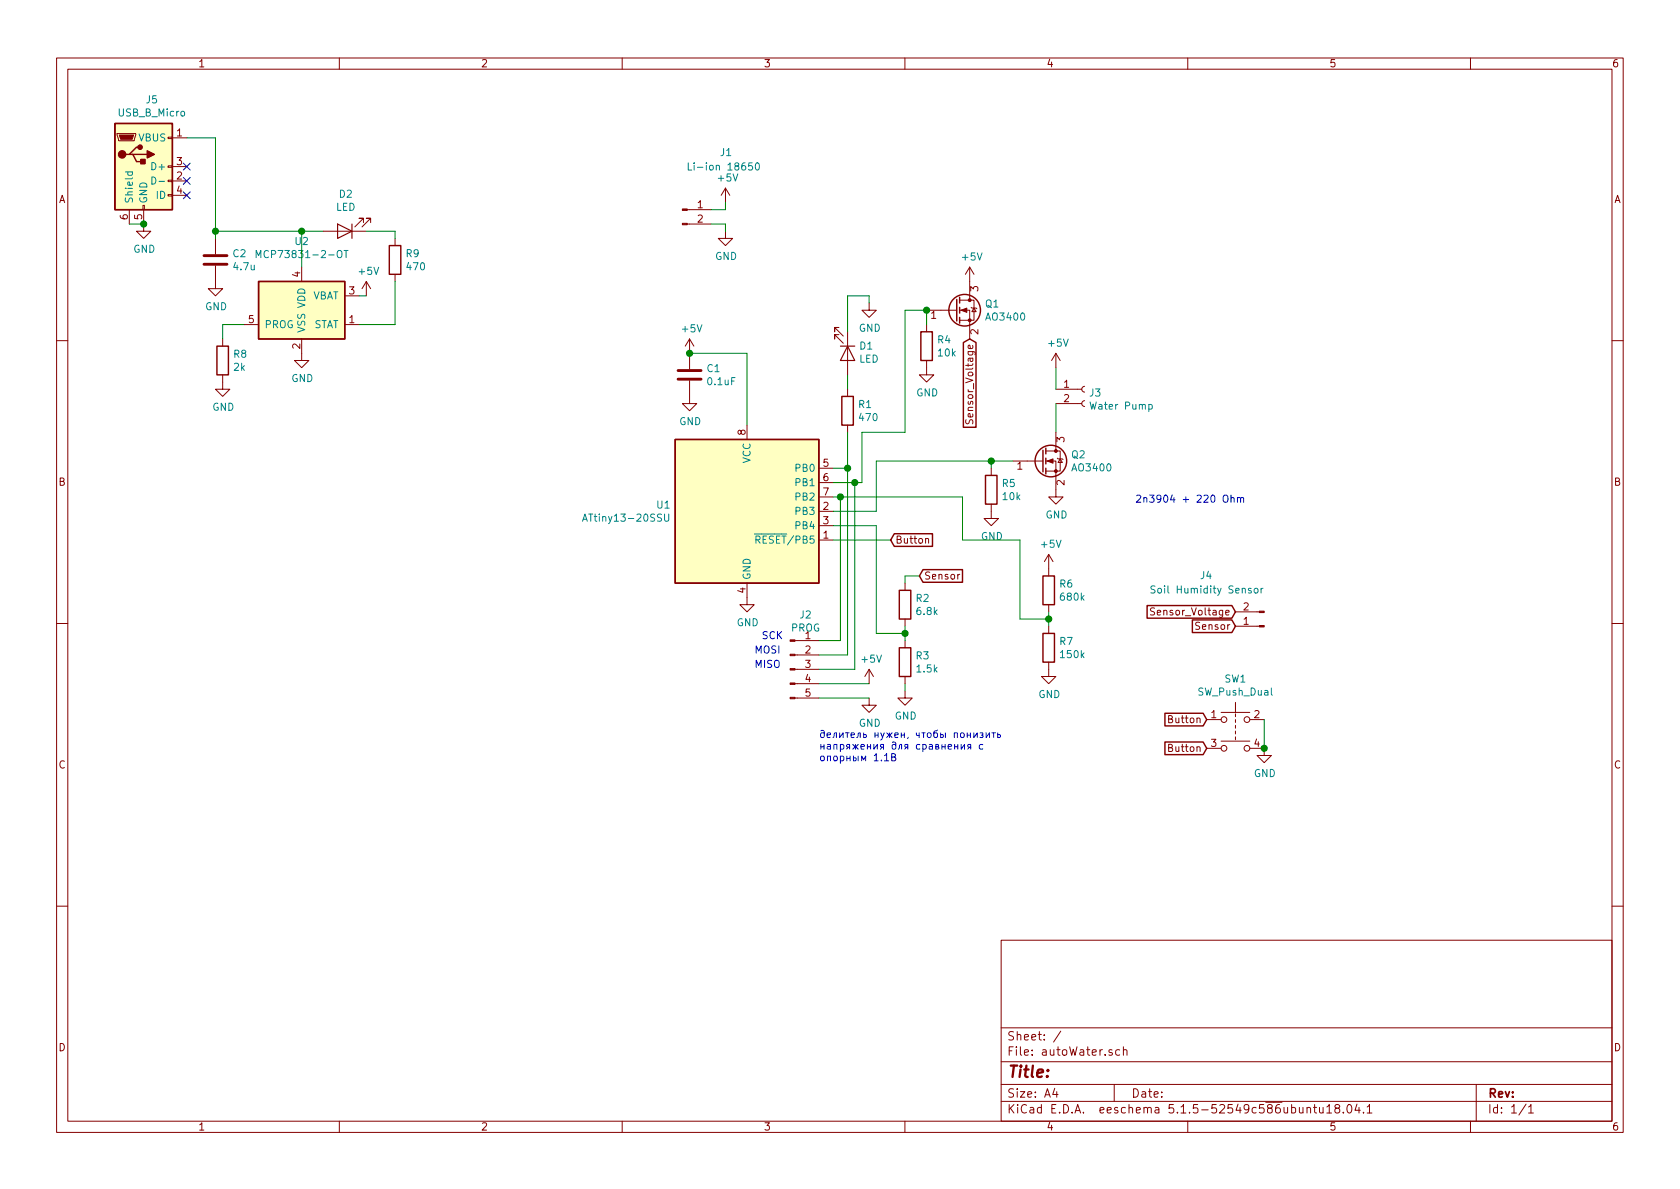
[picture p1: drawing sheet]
EESchema Schematic File Version 4
EELAYER 30 0
EELAYER END
$Descr A4 11693 8268
encoding utf-8
Sheet 1 1
Title ""
Date ""
Rev ""
Comp ""
Comment1 ""
Comment2 ""
Comment3 ""
Comment4 ""
$EndDescr
$Comp
L MCU_Microchip_ATtiny:ATtiny13-20SSU U1
U 1 1
P 5200 3550
F 0 "U1" H 4671 3596 50  0000 R CNN
F 1 "ATtiny13-20SSU" H 4671 3505 50  0000 R CNN
F 2 "Package_SO:SOIC-8_3.9x4.9mm_P1.27mm" H 5200 3550 50  0001 C CIN
F 3 "http://ww1.microchip.com/downloads/en/DeviceDoc/doc2535.pdf" H 5200 3550 50  0001 C CNN
	1    5200 3550
	1    0    0    -1  
$EndComp
$Comp
L power:GND #PWR0101
U 1 1
P 5200 4150
F 0 "#PWR0101" H 5200 3900 50  0001 C CNN
F 1 "GND" H 5205 3977 50  0000 C CNN
F 2 "" H 5200 4150 50  0001 C CNN
F 3 "" H 5200 4150 50  0001 C CNN
	1    5200 4150
	1    0    0    -1  
$EndComp
Wire Wire Line
	6100 3200 6100 3550
Wire Wire Line
	6100 3550 5800 3550
Text GLabel 6400 4000 2    50   Input ~ 0
Sensor
$Comp
L Connector:Conn_01x02_Female J3
U 1 1
P 7550 2700
F 0 "J3" H 7578 2676 50  0000 L CNN
F 1 "Water Pump" H 7578 2585 50  0000 L CNN
F 2 "Connector_PinHeader_2.54mm:PinHeader_1x02_P2.54mm_Vertical" H 7550 2700 50  0001 C CNN
F 3 "~" H 7550 2700 50  0001 C CNN
	1    7550 2700
	1    0    0    -1  
$EndComp
Wire Wire Line
	7350 3000 7350 2800
$Comp
L power:+5V #PWR0102
U 1 1
P 7350 2550
F 0 "#PWR0102" H 7350 2400 50  0001 C CNN
F 1 "+5V" H 7365 2723 50  0000 C CNN
F 2 "" H 7350 2550 50  0001 C CNN
F 3 "" H 7350 2550 50  0001 C CNN
	1    7350 2550
	1    0    0    -1  
$EndComp
Wire Wire Line
	7350 2700 7350 2550
Text GLabel 8600 4350 0    50   Input ~ 0
Sensor
$Comp
L power:GND #PWR0103
U 1 1
P 7350 3400
F 0 "#PWR0103" H 7350 3150 50  0001 C CNN
F 1 "GND" H 7355 3227 50  0000 C CNN
F 2 "" H 7350 3400 50  0001 C CNN
F 3 "" H 7350 3400 50  0001 C CNN
	1    7350 3400
	1    0    0    -1  
$EndComp
$Comp
L Device:R R1
U 1 1
P 5900 2850
F 0 "R1" H 5970 2896 50  0000 L CNN
F 1 "470" H 5970 2805 50  0000 L CNN
F 2 "Resistor_SMD:R_0805_2012Metric_Pad1.15x1.40mm_HandSolder" V 5830 2850 50  0001 C CNN
F 3 "~" H 5900 2850 50  0001 C CNN
	1    5900 2850
	1    0    0    -1  
$EndComp
Wire Wire Line
	5800 3250 5900 3250
Wire Wire Line
	5900 3250 5900 3000
$Comp
L Device:LED D1
U 1 1
P 5900 2450
F 0 "D1" V 5847 2528 50  0000 L CNN
F 1 "LED" V 5938 2528 50  0000 L CNN
F 2 "LED_SMD:LED_0805_2012Metric_Pad1.15x1.40mm_HandSolder" H 5900 2450 50  0001 C CNN
F 3 "~" H 5900 2450 50  0001 C CNN
	1    5900 2450
	0    1    1    0   
$EndComp
Wire Wire Line
	5900 2700 5900 2600
$Comp
L power:GND #PWR0104
U 1 1
P 6050 2100
F 0 "#PWR0104" H 6050 1850 50  0001 C CNN
F 1 "GND" H 6055 1927 50  0000 C CNN
F 2 "" H 6050 2100 50  0001 C CNN
F 3 "" H 6050 2100 50  0001 C CNN
	1    6050 2100
	1    0    0    -1  
$EndComp
Wire Wire Line
	5900 2300 5900 2050
Wire Wire Line
	5900 2050 6050 2050
Wire Wire Line
	6050 2050 6050 2100
$Comp
L power:+5V #PWR0105
U 1 1
P 4800 2450
F 0 "#PWR0105" H 4800 2300 50  0001 C CNN
F 1 "+5V" H 4815 2623 50  0000 C CNN
F 2 "" H 4800 2450 50  0001 C CNN
F 3 "" H 4800 2450 50  0001 C CNN
	1    4800 2450
	1    0    0    -1  
$EndComp
$Comp
L Device:R R6
U 1 1
P 7300 4100
F 0 "R6" H 7370 4146 50  0000 L CNN
F 1 "680k" H 7370 4055 50  0000 L CNN
F 2 "Resistor_SMD:R_0805_2012Metric_Pad1.15x1.40mm_HandSolder" V 7230 4100 50  0001 C CNN
F 3 "~" H 7300 4100 50  0001 C CNN
	1    7300 4100
	1    0    0    -1  
$EndComp
$Comp
L Device:R R7
U 1 1
P 7300 4500
F 0 "R7" H 7370 4546 50  0000 L CNN
F 1 "150k" H 7370 4455 50  0000 L CNN
F 2 "Resistor_SMD:R_0805_2012Metric_Pad1.15x1.40mm_HandSolder" V 7230 4500 50  0001 C CNN
F 3 "~" H 7300 4500 50  0001 C CNN
	1    7300 4500
	1    0    0    -1  
$EndComp
Wire Wire Line
	7300 4350 7300 4300
Wire Wire Line
	7300 4300 7100 4300
Wire Wire Line
	7100 4300 7100 3750
Connection ~ 7300 4300
Wire Wire Line
	7300 4300 7300 4250
$Comp
L power:GND #PWR0106
U 1 1
P 7300 4650
F 0 "#PWR0106" H 7300 4400 50  0001 C CNN
F 1 "GND" H 7305 4477 50  0000 C CNN
F 2 "" H 7300 4650 50  0001 C CNN
F 3 "" H 7300 4650 50  0001 C CNN
	1    7300 4650
	1    0    0    -1  
$EndComp
$Comp
L power:+5V #PWR0107
U 1 1
P 7300 3950
F 0 "#PWR0107" H 7300 3800 50  0001 C CNN
F 1 "+5V" H 7315 4123 50  0000 C CNN
F 2 "" H 7300 3950 50  0001 C CNN
F 3 "" H 7300 3950 50  0001 C CNN
	1    7300 3950
	1    0    0    -1  
$EndComp
Wire Wire Line
	7100 3750 6700 3750
Wire Wire Line
	6700 3750 6700 3450
Wire Wire Line
	6700 3450 5850 3450
$Comp
L Device:R R2
U 1 1
P 6300 4200
F 0 "R2" H 6370 4246 50  0000 L CNN
F 1 "6.8k" H 6370 4155 50  0000 L CNN
F 2 "Resistor_THT:R_Axial_DIN0411_L9.9mm_D3.6mm_P15.24mm_Horizontal" V 6230 4200 50  0001 C CNN
F 3 "~" H 6300 4200 50  0001 C CNN
	1    6300 4200
	1    0    0    -1  
$EndComp
$Comp
L power:GND #PWR0108
U 1 1
P 6300 4800
F 0 "#PWR0108" H 6300 4550 50  0001 C CNN
F 1 "GND" H 6305 4627 50  0000 C CNN
F 2 "" H 6300 4800 50  0001 C CNN
F 3 "" H 6300 4800 50  0001 C CNN
	1    6300 4800
	1    0    0    -1  
$EndComp
$Comp
L Connector:Conn_01x02_Male J4
U 1 1
P 8800 4350
F 0 "J4" H 9250 4000 50  0000 R CNN
F 1 "Soil Humidity Sensor" H 9600 4100 50  0000 R CNN
F 2 "Connector_PinHeader_2.54mm:PinHeader_1x02_P2.54mm_Vertical" H 8800 4350 50  0001 C CNN
F 3 "~" H 8800 4350 50  0001 C CNN
	1    8800 4350
	-1   0    0    1   
$EndComp
Text GLabel 8600 4250 0    50   Input ~ 0
Sensor_Voltage
$Comp
L Device:Q_NMOS_GSD Q1
U 1 1
P 6650 2150
F 0 "Q1" H 6854 2196 50  0000 L CNN
F 1 "AO3400" H 6854 2105 50  0000 L CNN
F 2 "Package_TO_SOT_SMD:SOT-23" H 6850 2250 50  0001 C CNN
F 3 "~" H 6650 2150 50  0001 C CNN
	1    6650 2150
	1    0    0    -1  
$EndComp
Wire Wire Line
	5800 3350 5950 3350
Wire Wire Line
	6000 3350 6000 3000
Wire Wire Line
	6000 3000 6300 3000
Wire Wire Line
	6300 3000 6300 2150
Wire Wire Line
	6300 2150 6450 2150
$Comp
L Device:R R4
U 1 1
P 6450 2400
F 0 "R4" H 6520 2446 50  0000 L CNN
F 1 "10k" H 6520 2355 50  0000 L CNN
F 2 "Resistor_SMD:R_0805_2012Metric_Pad1.15x1.40mm_HandSolder" V 6380 2400 50  0001 C CNN
F 3 "~" H 6450 2400 50  0001 C CNN
	1    6450 2400
	1    0    0    -1  
$EndComp
Wire Wire Line
	6450 2250 6450 2150
Connection ~ 6450 2150
$Comp
L power:GND #PWR0109
U 1 1
P 6450 2550
F 0 "#PWR0109" H 6450 2300 50  0001 C CNN
F 1 "GND" H 6455 2377 50  0000 C CNN
F 2 "" H 6450 2550 50  0001 C CNN
F 3 "" H 6450 2550 50  0001 C CNN
	1    6450 2550
	1    0    0    -1  
$EndComp
Text GLabel 6750 2350 3    50   Input ~ 0
Sensor_Voltage
$Comp
L power:+5V #PWR0110
U 1 1
P 6750 1950
F 0 "#PWR0110" H 6750 1800 50  0001 C CNN
F 1 "+5V" H 6765 2123 50  0000 C CNN
F 2 "" H 6750 1950 50  0001 C CNN
F 3 "" H 6750 1950 50  0001 C CNN
	1    6750 1950
	1    0    0    -1  
$EndComp
$Comp
L Device:C C1
U 1 1
P 4800 2600
F 0 "C1" H 4915 2646 50  0000 L CNN
F 1 "0.1uF" H 4915 2555 50  0000 L CNN
F 2 "Capacitor_SMD:C_0805_2012Metric_Pad1.15x1.40mm_HandSolder" H 4838 2450 50  0001 C CNN
F 3 "~" H 4800 2600 50  0001 C CNN
	1    4800 2600
	1    0    0    -1  
$EndComp
Wire Wire Line
	5200 2450 5200 2950
Connection ~ 4800 2450
$Comp
L power:GND #PWR0111
U 1 1
P 4800 2750
F 0 "#PWR0111" H 4800 2500 50  0001 C CNN
F 1 "GND" H 4805 2577 50  0000 C CNN
F 2 "" H 4800 2750 50  0001 C CNN
F 3 "" H 4800 2750 50  0001 C CNN
	1    4800 2750
	1    0    0    -1  
$EndComp
Wire Wire Line
	4800 2450 5200 2450
$Comp
L Connector:Conn_01x02_Male J1
U 1 1
P 4750 1450
F 0 "J1" H 5100 1850 50  0000 R CNN
F 1 "Li-ion 18650" H 5300 1750 50  0000 R CNN
F 2 "Connector_PinHeader_2.54mm:PinHeader_1x02_P2.54mm_Vertical" H 4750 1450 50  0001 C CNN
F 3 "~" H 4750 1450 50  0001 C CNN
	1    4750 1450
	1    0    0    -1  
$EndComp
$Comp
L power:+5V #PWR0112
U 1 1
P 5050 1400
F 0 "#PWR0112" H 5050 1250 50  0001 C CNN
F 1 "+5V" H 5065 1573 50  0000 C CNN
F 2 "" H 5050 1400 50  0001 C CNN
F 3 "" H 5050 1400 50  0001 C CNN
	1    5050 1400
	1    0    0    -1  
$EndComp
$Comp
L power:GND #PWR0113
U 1 1
P 5050 1600
F 0 "#PWR0113" H 5050 1350 50  0001 C CNN
F 1 "GND" H 5055 1427 50  0000 C CNN
F 2 "" H 5050 1600 50  0001 C CNN
F 3 "" H 5050 1600 50  0001 C CNN
	1    5050 1600
	1    0    0    -1  
$EndComp
Wire Wire Line
	4950 1550 5050 1550
Wire Wire Line
	5050 1550 5050 1600
Wire Wire Line
	4950 1450 5050 1450
Wire Wire Line
	5050 1450 5050 1400
$Comp
L Device:Q_NMOS_GSD Q2
U 1 1
P 7250 3200
F 0 "Q2" H 7454 3246 50  0000 L CNN
F 1 "AO3400" H 7454 3155 50  0000 L CNN
F 2 "Package_TO_SOT_SMD:SOT-23" H 7450 3300 50  0001 C CNN
F 3 "~" H 7250 3200 50  0001 C CNN
	1    7250 3200
	1    0    0    -1  
$EndComp
Text Notes 7900 3500 0    50   ~ 0
2n3904 + 220 Ohm
Wire Wire Line
	7050 3200 6900 3200
Wire Wire Line
	6900 3200 6900 3250
Wire Wire Line
	6100 3200 6900 3200
Connection ~ 6900 3200
$Comp
L power:GND #PWR0114
U 1 1
P 6900 3550
F 0 "#PWR0114" H 6900 3300 50  0001 C CNN
F 1 "GND" H 6905 3377 50  0000 C CNN
F 2 "" H 6900 3550 50  0001 C CNN
F 3 "" H 6900 3550 50  0001 C CNN
	1    6900 3550
	1    0    0    -1  
$EndComp
$Comp
L Device:R R3
U 1 1
P 6300 4600
F 0 "R3" H 6370 4646 50  0000 L CNN
F 1 "1.5k" H 6370 4555 50  0000 L CNN
F 2 "Resistor_THT:R_Axial_DIN0411_L9.9mm_D3.6mm_P15.24mm_Horizontal" V 6230 4600 50  0001 C CNN
F 3 "~" H 6300 4600 50  0001 C CNN
	1    6300 4600
	1    0    0    -1  
$EndComp
Wire Wire Line
	6400 4000 6300 4000
Wire Wire Line
	6300 4000 6300 4050
Wire Wire Line
	6300 4350 6300 4400
Wire Wire Line
	6300 4750 6300 4800
Wire Wire Line
	6300 4400 6100 4400
Wire Wire Line
	6100 4400 6100 3650
Wire Wire Line
	6100 3650 5800 3650
Connection ~ 6300 4400
Wire Wire Line
	6300 4400 6300 4450
Text Notes 5700 5300 0    50   ~ 0
делитель нужен, чтобы понизить\nнапряжения для сравнения с\nопорным 1.1В
$Comp
L Device:R R5
U 1 1
P 6900 3400
F 0 "R5" H 6970 3446 50  0000 L CNN
F 1 "10k" H 6970 3355 50  0000 L CNN
F 2 "Resistor_SMD:R_0805_2012Metric_Pad1.15x1.40mm_HandSolder" V 6830 3400 50  0001 C CNN
F 3 "~" H 6900 3400 50  0001 C CNN
	1    6900 3400
	1    0    0    -1  
$EndComp
$Comp
L Connector:Conn_01x05_Male J2
U 1 1
P 5500 4650
F 0 "J2" H 5608 5031 50  0000 C CNN
F 1 "PROG" H 5608 4940 50  0000 C CNN
F 2 "Connector_PinHeader_2.54mm:PinHeader_1x05_P2.54mm_Vertical" H 5500 4650 50  0001 C CNN
F 3 "~" H 5500 4650 50  0001 C CNN
	1    5500 4650
	1    0    0    -1  
$EndComp
Wire Wire Line
	5850 4450 5850 3450
Wire Wire Line
	5700 4450 5850 4450
Connection ~ 5850 3450
Wire Wire Line
	5850 3450 5800 3450
Wire Wire Line
	5700 4550 5900 4550
Wire Wire Line
	5900 4550 5900 3250
Connection ~ 5900 3250
Wire Wire Line
	5700 4650 5950 4650
Wire Wire Line
	5950 4650 5950 3350
Connection ~ 5950 3350
Wire Wire Line
	5950 3350 6000 3350
Wire Wire Line
	5700 4750 6050 4750
$Comp
L power:+5V #PWR0115
U 1 1
P 6050 4750
F 0 "#PWR0115" H 6050 4600 50  0001 C CNN
F 1 "+5V" H 6065 4923 50  0000 C CNN
F 2 "" H 6050 4750 50  0001 C CNN
F 3 "" H 6050 4750 50  0001 C CNN
	1    6050 4750
	1    0    0    -1  
$EndComp
$Comp
L power:GND #PWR0116
U 1 1
P 6050 4850
F 0 "#PWR0116" H 6050 4600 50  0001 C CNN
F 1 "GND" H 6055 4677 50  0000 C CNN
F 2 "" H 6050 4850 50  0001 C CNN
F 3 "" H 6050 4850 50  0001 C CNN
	1    6050 4850
	1    0    0    -1  
$EndComp
Wire Wire Line
	5700 4850 6050 4850
Text GLabel 6200 3750 2    50   Input ~ 0
Button
Wire Wire Line
	6200 3750 5800 3750
$Comp
L Switch:SW_Push_Dual SW1
U 1 1
P 8600 5000
F 0 "SW1" H 8600 5285 50  0000 C CNN
F 1 "SW_Push_Dual" H 8600 5194 50  0000 C CNN
F 2 "Button_Switch_SMD:SW_SPST_Omron_B3FS-100xP" H 8600 5200 50  0001 C CNN
F 3 "~" H 8600 5200 50  0001 C CNN
	1    8600 5000
	1    0    0    -1  
$EndComp
Text GLabel 8400 5000 0    50   Input ~ 0
Button
Text GLabel 8400 5200 0    50   Input ~ 0
Button
$Comp
L power:GND #PWR0117
U 1 1
P 8800 5200
F 0 "#PWR0117" H 8800 4950 50  0001 C CNN
F 1 "GND" H 8805 5027 50  0000 C CNN
F 2 "" H 8800 5200 50  0001 C CNN
F 3 "" H 8800 5200 50  0001 C CNN
	1    8800 5200
	1    0    0    -1  
$EndComp
Wire Wire Line
	8800 5000 8800 5200
Connection ~ 8800 5200
$Comp
L Connector:USB_B_Micro J5
U 1 1
P 1000 1150
F 0 "J5" H 1057 1617 50  0000 C CNN
F 1 "USB_B_Micro" H 1057 1526 50  0000 C CNN
F 2 "Connector_USB:USB_Micro-B_Wuerth_629105150521" H 1150 1100 50  0001 C CNN
F 3 "~" H 1150 1100 50  0001 C CNN
	1    1000 1150
	1    0    0    -1  
$EndComp
NoConn ~ 1300 1150
NoConn ~ 1300 1250
NoConn ~ 1300 1350
$Comp
L Device:R R8
U 1 1
P 1550 2500
F 0 "R8" H 1620 2546 50  0000 L CNN
F 1 "2k" H 1620 2455 50  0000 L CNN
F 2 "Resistor_SMD:R_0805_2012Metric_Pad1.15x1.40mm_HandSolder" V 1480 2500 50  0001 C CNN
F 3 "~" H 1550 2500 50  0001 C CNN
	1    1550 2500
	1    0    0    -1  
$EndComp
$Comp
L Battery_Management:MCP73831-2-OT U2
U 1 1
P 2100 2150
F 0 "U2" H 2100 2631 50  0000 C CNN
F 1 "MCP73831-2-OT" H 2100 2540 50  0000 C CNN
F 2 "Package_TO_SOT_SMD:SOT-23-5" H 2150 1900 50  0001 L CIN
F 3 "http://ww1.microchip.com/downloads/en/DeviceDoc/20001984g.pdf" H 1950 2100 50  0001 C CNN
	1    2100 2150
	1    0    0    -1  
$EndComp
Wire Wire Line
	1700 2250 1550 2250
Wire Wire Line
	1550 2250 1550 2350
$Comp
L power:GND #PWR02
U 1 1
P 1550 2650
F 0 "#PWR02" H 1550 2400 50  0001 C CNN
F 1 "GND" H 1555 2477 50  0000 C CNN
F 2 "" H 1550 2650 50  0001 C CNN
F 3 "" H 1550 2650 50  0001 C CNN
	1    1550 2650
	1    0    0    -1  
$EndComp
$Comp
L power:GND #PWR03
U 1 1
P 2100 2450
F 0 "#PWR03" H 2100 2200 50  0001 C CNN
F 1 "GND" H 2105 2277 50  0000 C CNN
F 2 "" H 2100 2450 50  0001 C CNN
F 3 "" H 2100 2450 50  0001 C CNN
	1    2100 2450
	1    0    0    -1  
$EndComp
$Comp
L Device:LED D2
U 1 1
P 2400 1600
F 0 "D2" H 2393 1345 50  0000 C CNN
F 1 "LED" H 2393 1436 50  0000 C CNN
F 2 "LED_SMD:LED_0805_2012Metric_Pad1.15x1.40mm_HandSolder" H 2400 1600 50  0001 C CNN
F 3 "~" H 2400 1600 50  0001 C CNN
	1    2400 1600
	-1   0    0    1   
$EndComp
$Comp
L Device:R R9
U 1 1
P 2750 1800
F 0 "R9" H 2820 1846 50  0000 L CNN
F 1 "470" H 2820 1755 50  0000 L CNN
F 2 "Resistor_SMD:R_0805_2012Metric_Pad1.15x1.40mm_HandSolder" V 2680 1800 50  0001 C CNN
F 3 "~" H 2750 1800 50  0001 C CNN
	1    2750 1800
	1    0    0    -1  
$EndComp
Wire Wire Line
	2250 1600 2100 1600
Wire Wire Line
	2100 1600 2100 1850
Wire Wire Line
	2550 1600 2750 1600
Wire Wire Line
	2750 1600 2750 1650
Wire Wire Line
	2750 1950 2750 2250
Wire Wire Line
	2750 2250 2500 2250
$Comp
L Device:C C2
U 1 1
P 1500 1800
F 0 "C2" H 1615 1846 50  0000 L CNN
F 1 "4.7u" H 1615 1755 50  0000 L CNN
F 2 "Capacitor_SMD:C_0805_2012Metric_Pad1.15x1.40mm_HandSolder" H 1538 1650 50  0001 C CNN
F 3 "~" H 1500 1800 50  0001 C CNN
	1    1500 1800
	1    0    0    -1  
$EndComp
Wire Wire Line
	2100 1600 1500 1600
Wire Wire Line
	1500 1600 1500 1650
Connection ~ 2100 1600
Wire Wire Line
	1500 1600 1500 950 
Wire Wire Line
	1500 950  1300 950 
Connection ~ 1500 1600
$Comp
L power:GND #PWR01
U 1 1
P 1500 1950
F 0 "#PWR01" H 1500 1700 50  0001 C CNN
F 1 "GND" H 1505 1777 50  0000 C CNN
F 2 "" H 1500 1950 50  0001 C CNN
F 3 "" H 1500 1950 50  0001 C CNN
	1    1500 1950
	1    0    0    -1  
$EndComp
$Comp
L power:+5V #PWR04
U 1 1
P 2550 2050
F 0 "#PWR04" H 2550 1900 50  0001 C CNN
F 1 "+5V" H 2565 2223 50  0000 C CNN
F 2 "" H 2550 2050 50  0001 C CNN
F 3 "" H 2550 2050 50  0001 C CNN
	1    2550 2050
	1    0    0    -1  
$EndComp
Wire Wire Line
	2500 2050 2550 2050
$Comp
L power:GND #PWR0118
U 1 1
P 1000 1550
F 0 "#PWR0118" H 1000 1300 50  0001 C CNN
F 1 "GND" H 1005 1377 50  0000 C CNN
F 2 "" H 1000 1550 50  0001 C CNN
F 3 "" H 1000 1550 50  0001 C CNN
	1    1000 1550
	1    0    0    -1  
$EndComp
Wire Wire Line
	900  1550 1000 1550
Connection ~ 1000 1550
Text Notes 5300 4450 0    50   ~ 0
SCK\n
Text Notes 5250 4550 0    50   ~ 0
MOSI
Text Notes 5250 4650 0    50   ~ 0
MISO
$EndSCHEMATC
